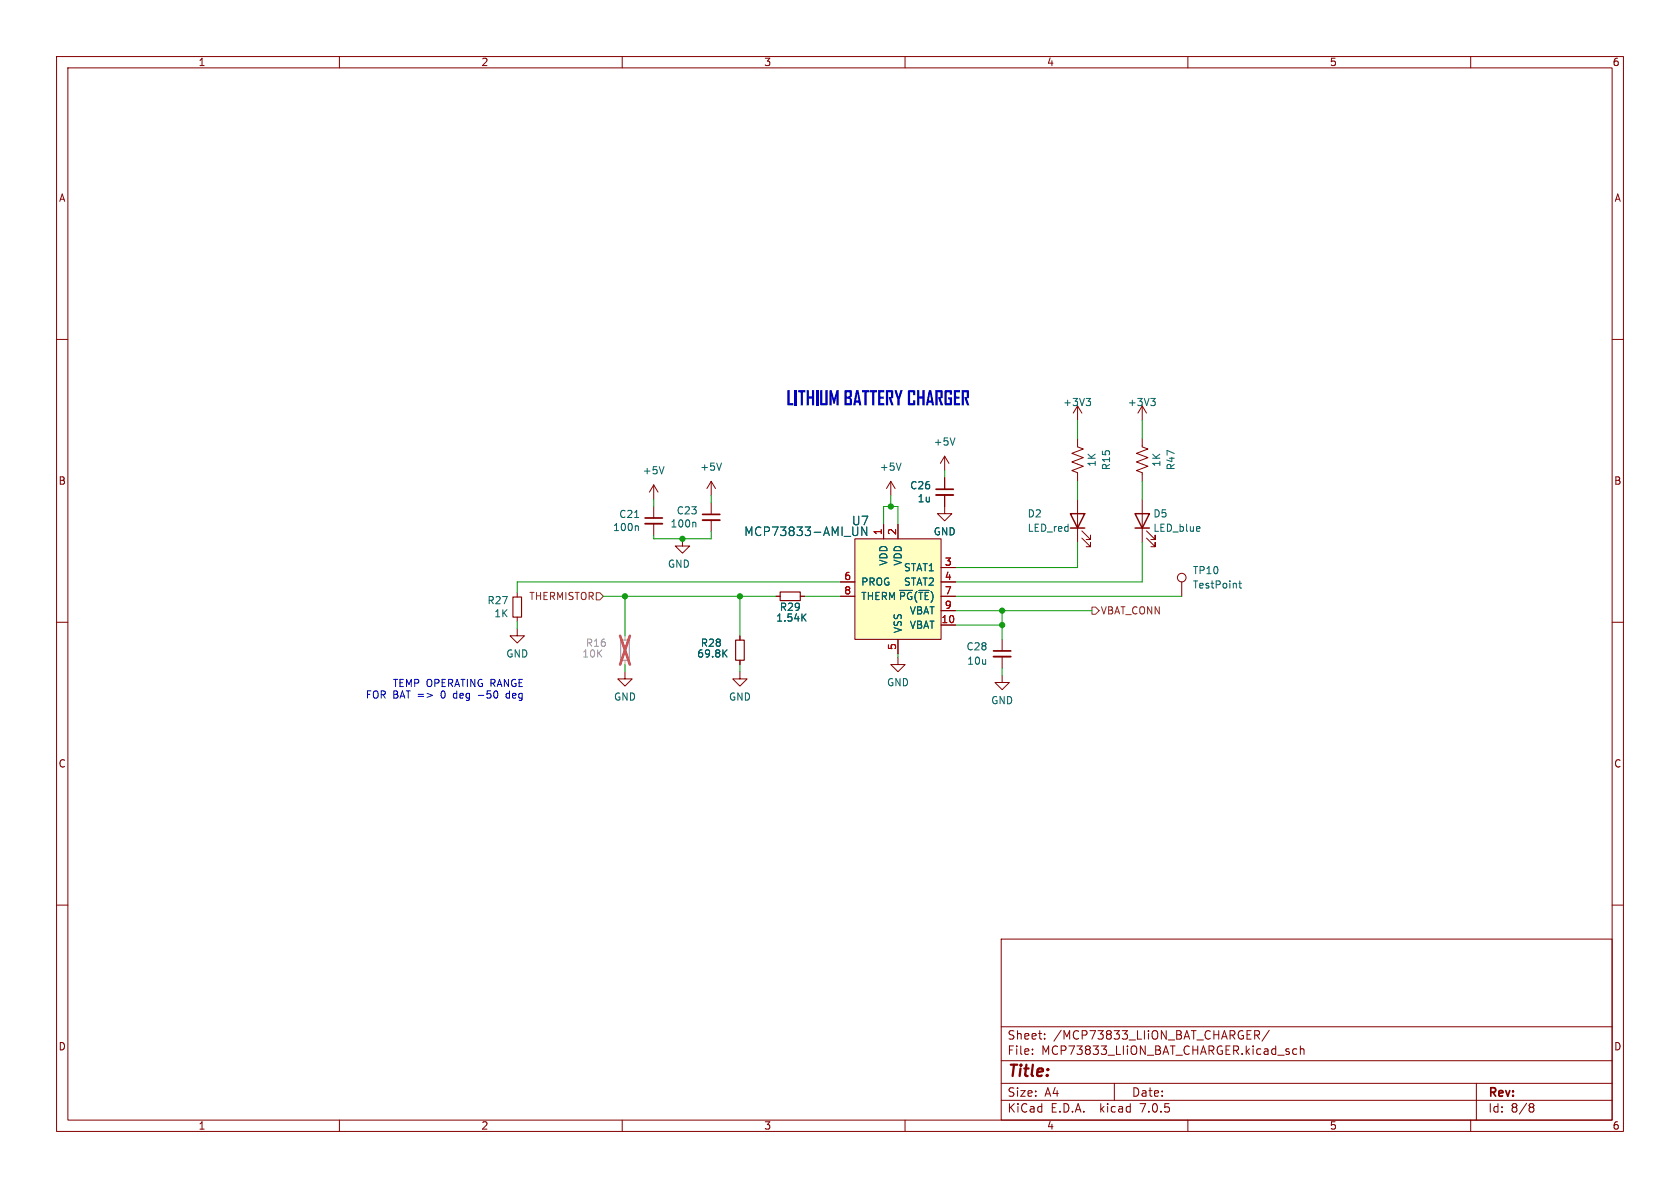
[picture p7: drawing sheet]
<svg xmlns="http://www.w3.org/2000/svg" width="297mm" height="210mm" viewBox="0 0 297 210" stroke-linecap="round" stroke-linejoin="round" font-family="sans-serif">
<g fill="none" stroke="#840000" stroke-width=".18">
<path d="M10 10h277v190h-277zM12 12h273v186h-273zM60 10v2M110 10v2M160 10v2M210 10v2M260 10v2M10 60h2M285 60h2M190.5 77.5v1.5l1 .4-2 .7 2 .8-2 .8 2 .7-2 .8 1 .4v1.5M190.5 71.8v2.5M190.5 71.8l-.8 1.2"/>
<path d="M190.5 71.8l.8 1.2M201.9 77.5v1.5l1 .4-2 .7 2 .8-2 .8 2 .7-2 .8 1 .4v1.5M201.9 71.8l-.7 1.2M201.9 71.8v2.5M201.9 71.8l.8 1.2M115.6 85.7l.7 1.3M115.6 85.7v2.6M115.6 89.5v2.1M115.6 92.6v2M115.6 85.7l-.8 1.3M120.6 95.3v1.2h-1.2l1.2 1.3 1.3-1.3h-1.3M125.7 85.1l.8 1.3"/>
<path d="M125.7 85.1v2.5M125.7 88.9v2M125.7 91.9v2.1M125.7 85.1l-.7 1.3M151.1 95.3h15.3v17.7h-15.3zM156.2 92.7v2.6M157.5 85.1l.7 1.3M157.5 85.1v2.5M157.5 85.1l-.8 1.3M158.7 92.7v2.6M167 87.5v3.3h-1.3l1.3 1.3 1.3-1.3h-1.3M167 80.6v2.6"/>
<path d="M167 84.5v2M167 80.6l.8 1.3M167 80.6l-.8 1.3M190.5 88.3v7.6M191.3 95.1l1.5 1.5v-.7v.7h-.8M191.3 93.9l1.5 1.5v-.8v.8h-.8M201.9 88.3v7.6M202.7 95.1l1.5 1.5v-.7v.7h-.7M202.7 93.9l1.5 1.5v-.8v.8h-.7M10 110h2M91.4 111.1v1.3h-1.2l1.2 1.3 1.3-1.3h-1.3M91.4 104.8v.7"/>
<path d="M91.4 109.1v.8M110.5 118.7v1.3h-1.3l1.3 1.3 1.3-1.3h-1.3M130.8 118.7v1.3h-1.3l1.3 1.3 1.3-1.3h-1.3M130.8 112.4v.8M130.8 116.7v.8M137.2 105.4h.7M141.5 105.4h.7M148.6 102.9h2.5M148.6 105.4h2.5M158.7 116.2v1.3h-1.2l1.2 1.2 1.3-1.2h-1.3M158.7 113v2.6M166.4 110.5h2.5"/>
<path d="M166.4 100.3h2.5M166.4 102.9h2.5M166.4 108h2.5M177.2 119.4v1.3h-1.3l1.3 1.2 1.2-1.2h-1.2M177.2 113v2.1M177.2 116.1v2M208.9 102.9v2.5M285 110h2M10 160h2M285 160h2M177 166h108v32h-108zM60 198v2"/>
<path d="M110 198v2M160 198v2M177 194.5h108M177 191.5h108M177 187.5h108M177 181.5h108M182.5 186.3v.1M182.5 185.5v.1M184.7 183.6v.1M184.7 182.8v.1M197 191.5v3M210 198v2"/>
<path d="M221.8 182.2h.6l.3 .3-.2 .4-.7 .1M222.2 183l.5 .7M224.4 182.1l-1.3 2M229.2 185.5l-.4-.1-.3 .3v.4l.2 .2h.5M229.9 185.5l.2-.1 .4 .1v.9M229.9 184.9v1.5M260 198v2M261 191.5v6.5M270.5 195.7h.1M270.5 195.2l.4-.1 .2 .1 .1 .3-.3 .2M270.6 195.7h.3M270.6 195.7l-.1 .1"/>
<path d="M270.9 195.7l.3 .3-.1 .5-.2 .1-.4-.1"/>
<circle cx="208.9" cy="102.1" r=".76"/>
</g>
<path d="M114 92.6h3.1M124.2 91.9h3.1M165.5 87.5h3M175.6 116.1h3.1" fill="none" stroke="#840000" stroke-width=".33"/>
<path d="M114 91.6h3.1M124.2 90.9h3.1M165.5 86.5h3M175.6 115.1h3.1" fill="none" stroke="#840000" stroke-width=".3"/>
<g fill="none" stroke="#006464" stroke-width=".18">
<path d="M168.8 77.4l-.4 1.3M192 70.4h.8l-.4 .5M192.6 70.9l.2 .3v.3l-.2 .2M203.4 70.4h.8l-.4 .5M204 70.9l.2 .3v.3l-.2 .2M112.7 93l.2 .1v.7M117.4 82.5l-.4 1.3M122.8 92.3l.2 .2v.7M127.5 81.9l-.4 1.2M151.6 93.2v1.2l-.3 .3M153.2 93.2v1.5l-.8-1.5v1.5M159.3 81.9l-.4 1.2"/>
<path d="M128 115.4l.5 .7M128.5 114.9l-.7 .7M141.9 109.1l.6 .7M142.5 108.5l-.7 .8M219 103.1h.5M219.2 102.7v1.1l.3 .2"/>
</g>
<path d="M189.2 90.8h2.6l-1.3 2.5zM189.2 93.3h2.6M200.7 90.8h2.5l-1.3 2.5zM200.7 93.3h2.5" fill="none" stroke="#840000" stroke-width=".25"/>
<path d="M90.7 105.5h1.5v3.6h-1.5zM130 113.2h1.6v3.5h-1.6zM137.9 104.6h3.6v1.6h-3.6z" fill="none" stroke="#840000" stroke-width=".2"/>
<path d="M151.1 95.3h15.3v17.7h-15.3z" fill="#ffffc2" stroke="#ffffc2" stroke-width=".18"/>
<path d="M109.7 113.2h1.6v3.5h-1.6z" fill="none" stroke="#a1a1a1" stroke-width=".2"/>
<path d="M110.5 112.4v.8M110.5 116.7v.8" fill="none" stroke="#a1a1a1" stroke-width=".18"/>
<path d="M109.6 112.4l1.8 5.1M111.4 112.4l-1.8 5.1" fill="none" stroke="#eb3a3d" stroke-width=".46"/>
<path d="M105.4 104.8h.6l.7 .6-.7 .6h-.6zM193 107.3h.7l.6 .7-.6 .6h-.7z" fill="none" stroke="#725600" stroke-width=".18"/>
<g fill="#0000c2">
<path d="M167 69h1.1l.2 .1v.7h-.4v-.4h-.5v1.9h.5v-.7h-.3v-.4h.7l-.1 1.4-1 .1-.2-.2z"/>
<path d="M168.6 69h1.1v.4h-.7v.7h.6v.4h-.6v.8h.7v.4h-1.1z"/>
<path d="M170 69l1.3 .1v1.2l-.4 .1 .5 1.3h-.4l-.5-1.3v-.2h.4v-.8h-.5v2.3h-.4z"/>
</g>
<path d="M75.5 122.6l1 .3-1 .4M88 122.4v.8" fill="none" stroke="#0000c2" stroke-width=".18"/>
<g fill="none" stroke="#009600" stroke-width=".18">
<path d="M190.5 74.3v3.2M201.9 74.3v3.2M115.6 88.3v1.2M125.7 94v1.3h-10.1v-.7M125.7 87.6v1.3M156.2 92.7v-3.2h2.5v3.2M157.5 87.6v1.9M167 83.2v1.3M190.5 85.1v3.2M190.5 95.9v4.4h-21.6M201.9 85.1v3.2M201.9 95.9v7h-33"/>
<path d="M91.4 109.9v1.2M106.7 105.4h30.5M110.5 105.4v7M110.5 117.5v1.2M130.8 105.4v7M130.8 117.5v1.2M142.2 105.4h6.4M148.6 102.9h-57.2v1.9M158.7 115.6v.6M168.9 105.4h40M168.9 108h24.1M168.9 110.5h8.3"/>
<path d="M177.2 108v5M177.2 118.1v1.3"/>
</g>
<g fill="none" stroke="#840000" stroke-width=".18">
<path d="M156.2 92.7v2.6M158.7 92.7v2.6M167 84.5v2M167 87.5v2M130.8 112.4v.8M130.8 116.7v.8M137.2 105.4h.7M141.5 105.4h.7M148.6 102.9h2.5M148.6 105.4h2.5M158.7 113v2.6M166.4 110.5h2.5"/>
<path d="M166.4 100.3h2.5M166.4 102.9h2.5M166.4 108h2.5"/>
</g>
<path d="M151.6 93.2v1.2l-.3 .3M153.2 93.2v1.5l-.8-1.5v1.5M128 115.4l.5 .7M128.5 114.9l-.7 .7M141.9 109.1l.6 .7M142.5 108.5l-.7 .8" fill="none" stroke="#006464" stroke-width=".18"/>
<g fill="#009600" stroke="#009600" stroke-width=".18">
<circle cx="177.2" cy="108" r=".46"/>
<circle cx="177.2" cy="110.5" r=".46"/>
<circle cx="157.5" cy="89.5" r=".46"/>
<circle cx="130.8" cy="105.4" r=".46"/>
<circle cx="110.5" cy="105.4" r=".46"/>
<circle cx="120.6" cy="95.3" r=".46"/>
</g>
<g font-size="3.5" fill="#0000c2">
<text x="139" y="72.1">LITHIUM</text>
<text x="149.1" y="72.1">BATTERY</text>
</g>
<text font-size="2.8" fill="#840000" x="178" y="190.8">Title:</text>
<g font-size="2.1" fill="#006464">
<text x="131.5" y="94.9">MCP73833-AMI_UN</text>
<text x="150.5" y="93">U7</text>
</g>
<g font-size="2.1" fill="#840000">
<text x="178" y="183.9">Sheet:</text>
<text x="186.2" y="183.9">/MCP73833_LIiON_BAT_CHARGER/</text>
<text x="178" y="186.6">File:</text>
<text x="184" y="186.6">MCP73833_LIiON_BAT_CHARGER.kicad_sch</text>
<text x="178" y="196.8">KiCad</text>
<text x="178" y="194">Size:</text>
<text x="184.6" y="194">A4</text>
<text x="185.7" y="196.8">E.D.A.</text>
<text x="194.4" y="196.8">kicad</text>
<text x="200" y="194">Date:</text>
<text x="201.5" y="196.8">7.0.5</text>
<text x="263" y="194.2">Rev:</text>
<text x="263" y="196.8">Id:</text>
<text x="267" y="196.8">8/8</text>
</g>
<g font-size="1.8" fill="#840000">
<text x="35" y="11.8">1</text>
<text x="85" y="11.8">2</text>
<text x="135" y="11.8">3</text>
<text x="185" y="11.8">4</text>
<text x="235" y="11.8">5</text>
<text x="285" y="11.8">6</text>
<text x="10.4" y="35.8">A</text>
<text x="285.4" y="35.8">A</text>
<text x="10.3" y="85.8">B</text>
<text x="285.3" y="85.8">B</text>
<text x="10.3" y="135.8">C</text>
<text x="285.3" y="135.8">C</text>
<text x="10.3" y="185.8">D</text>
<text x="285.3" y="185.8">D</text>
<text x="35" y="199.8">1</text>
<text x="85" y="199.8">2</text>
<text x="135" y="199.8">3</text>
<text x="185" y="199.8">4</text>
<text x="235" y="199.8">5</text>
<text x="285" y="199.8">6</text>
</g>
<g font-size="1.8" fill="#006464">
<text x="187.9" y="71.9">+3V3</text>
<text x="199.3" y="71.9">+3V3</text>
<text x="123.7" y="83.4">+5V</text>
<text x="155.5" y="83.4">+5V</text>
<text x="165" y="78.9">+5V</text>
<text x="193.9" y="82.6" transform="rotate(-90 193.9 82.6)">1K</text>
<text x="196.4" y="83.2" transform="rotate(-90 196.4 83.2)">R15</text>
<text x="205.3" y="82.6" transform="rotate(-90 205.3 82.6)">1K</text>
<text x="207.8" y="83.2" transform="rotate(-90 207.8 83.2)">R47</text>
<text x="113.6" y="84">+5V</text>
<text x="160.8" y="86.7">C26</text>
<text x="162.2" y="89">1u</text>
<text x="108.3" y="94">100n</text>
<text x="109.4" y="91.7">C21</text>
<text x="118.5" y="93.4">100n</text>
<text x="119.6" y="91.1">C23</text>
<text x="165" y="94.8">GND</text>
<text x="181.6" y="91.6">D2</text>
<text x="181.6" y="94.2">LED_red</text>
<text x="203.8" y="91.6">D5</text>
<text x="203.8" y="94.2">LED_blue</text>
<text x="118" y="100.5">GND</text>
<text x="157" y="100" transform="rotate(-90 157 100)">VDD</text>
<text x="159.6" y="100" transform="rotate(-90 159.6 100)">VDD</text>
<text x="159.8" y="101.2">STAT1</text>
<text x="210.8" y="101.7">TP10</text>
<text x="86.1" y="107">R27</text>
<text x="152.1" y="103.7">PROG</text>
<text x="152.1" y="106.2">THERM ~{PG}(~{TE})</text>
<text x="159.8" y="103.7">STAT2</text>
<text x="210.8" y="104.2">TestPoint</text>
<text x="87.3" y="109.3">1K</text>
<text x="137.2" y="110">1.54K</text>
<text x="137.8" y="108.1">R29</text>
<text x="159.6" y="112" transform="rotate(-90 159.6 112)">VSS</text>
<text x="160.8" y="111.3">VBAT</text>
<text x="160.8" y="108.8">VBAT</text>
<text x="89.4" y="116.4">GND</text>
<text x="123.2" y="116.4">69.8K</text>
<text x="123.8" y="114.5">R28</text>
<text x="170.8" y="115.1">C28</text>
<text x="170.9" y="117.7">10u</text>
<text x="108.5" y="124">GND</text>
<text x="128.8" y="124">GND</text>
<text x="156.8" y="121.5">GND</text>
<text x="175.2" y="124.7">GND</text>
</g>
<g font-size="1.8" fill="#a90000">
<text x="156" y="94.6" transform="rotate(-90 156 94.6)">1</text>
<text x="158.5" y="94.6" transform="rotate(-90 158.5 94.6)">2</text>
<text x="167" y="100.1">3</text>
<text x="149.2" y="102.6">6</text>
<text x="149.2" y="105.2">8</text>
<text x="167" y="102.6">4</text>
<text x="167" y="105.2">7</text>
<text x="167" y="107.7">9</text>
<text x="166.4" y="110.2">10</text>
<text x="158.5" y="115" transform="rotate(-90 158.5 115)">5</text>
</g>
<g font-size="1.8" fill="#725600">
<text x="93.5" y="106.2">THERMISTOR</text>
<text x="194.5" y="108.8">VBAT_CONN</text>
</g>
<g font-size="1.8" fill="#989898">
<text x="102.9" y="116.4">10K</text>
<text x="103.5" y="114.5">R16</text>
</g>
<g font-size="1.8" fill="#0000c2">
<text x="64.6" y="123.6">FOR BAT =&gt;</text>
<text x="69.4" y="121.5">TEMP OPERATING RANGE</text>
<text x="78.1" y="123.6">0</text>
<text x="80.4" y="123.6">deg</text>
<text x="84.9" y="123.6">-50</text>
<text x="90" y="123.6">deg</text>
</g>
</svg>
